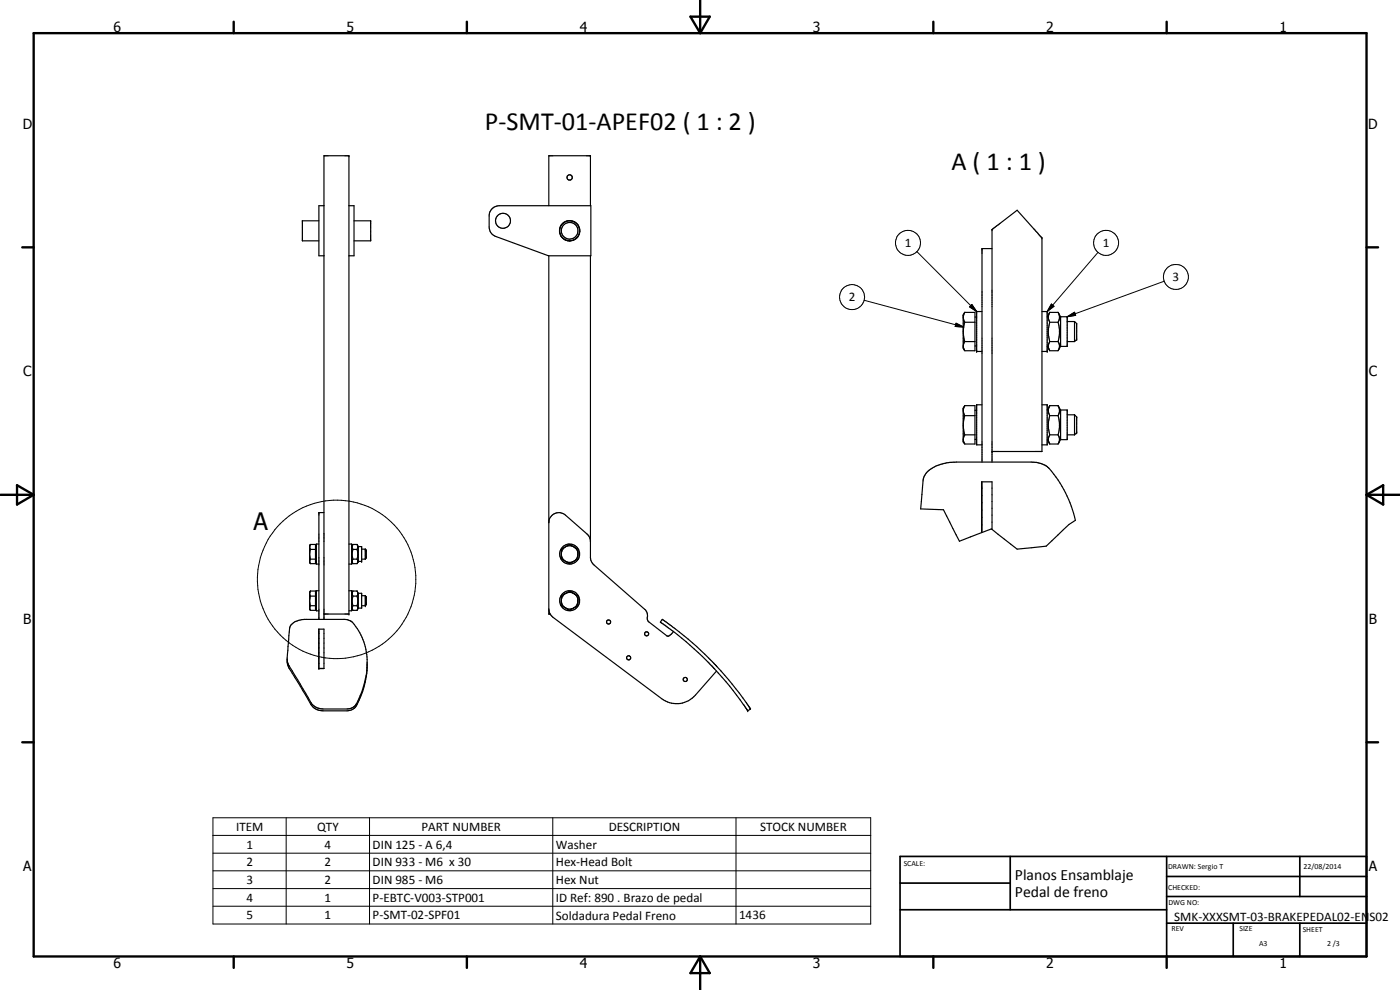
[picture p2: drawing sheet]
<svg xmlns="http://www.w3.org/2000/svg" width="420mm" height="297mm" viewBox="0 0 420 297" stroke-linecap="round" stroke-linejoin="round" font-family="sans-serif">
<g fill="none" stroke="#000" stroke-width=".35">
<path d="M95.7 66.3h-4.9v6h4.9M97.2 61.7h-1.5v15.1h1.5M104.7 61.7h1.5v15.1h-1.5M106.2 66.3h5v6h-5M147.7 62.6l1-.6 1.1-.3h27.5v15.1h-12.7l-15.8-5.8a3 3 0 0 1-2-2.9l.1-4.1zM164.7 61.7v-15h12.5v15M164.7 76.8v107.4h.4M168.2 70.5l.7 1M168.2 70.5l.8 1M168.9 71.5l1.1 .6 1.3 .2M169 71.5l1.1 .6 1.2 .1M170.4 66.3a3 3 0 0 0-2.3 3.8"/>
<path d="M170.8 66.3h.9M171.7 66.3l1.1 .5 .8 1M171.7 66.3a3.1 3.1 0 0 0-3.5 4.2M172.1 72.1l-.8 .2M172.1 72l-.8 .2M173.4 71l-1.3 1M173.6 67.8l.3 1.2-.3 1.7M173.6 67.8l.4 1.2-.2 1.3M173.6 70.6l-.5 .8-1 .7M177.2 76.8l.1 91.3 1 1.4 15.4 13.5 .6 1.1v1.7l.3 .7 5.6 4.3h.6l1.3-1.3M297.7 74.6h-3v64M289.5 93.7l-.4 .8v10l.4 .7"/>
<path d="M289.5 93.7a2.59 2.59 0 0 0 0 3M289.5 96.7a9.3 9.3 0 0 0 0 5.8M289.5 93.7h3.1v11.5h-3.1a2.35 2.35 0 0 1 0-2.7M289.5 96.7h3.1M292.6 95.1h.5M294.7 93.5h-1.6v12h1.6M312.7 93.5h1.6v12h-1.6M315 93.7h2.5M315 96.7h2.5M315 93.7l-.4 1.5 .4 1.5M315 96.7l-.4 2.9 .4 2.9M315 93.7l-.7 1.3"/>
<path d="M317.5 93.7a2.78 2.78 0 0 1 .3 2.4l-.3 .6M317.5 96.7l.3 1.1a10 10 0 0 1-.1 4.3l-.2 .4M317.5 93.7l.8 1.3M318.3 95h2v8.9h-2M318.3 95v8.9M320.3 96.5h2.2M322.5 96.5v6M322.5 96.5l.6 .6v4.8l-.6 .6M289.5 102.5h3.1M292.6 103.8h.5M314.3 103.9l.7 1.3M315 102.5h2.5"/>
<path d="M315 102.5l-.4 1.3 .4 1.4h2.5a2.35 2.35 0 0 0 0-2.7M318.3 103.9l-.7 1.3M320.3 102.5h2.2M289.5 121.7l-.4 .8v10l.4 .7M289.5 121.7h3.1v11.5h-3.1a2.32 2.32 0 0 1 0-2.7M289.5 121.7a2.66 2.66 0 0 0 0 3M289.5 124.7a9.1 9.1 0 0 0 0 5.8M289.5 124.7h3.1M289.5 130.5h3.1M292.6 123.1h.5M292.6 131.8h.5M294.7 121.5h-1.6v12h1.6"/>
<path d="M297.7 135.5h15v-64.1l-7.4-8.3-7.6 5.8v69.7M312.7 121.5h1.6v12h-1.6M314.3 131.9l.7 1.3M315 121.7h2.5M315 124.7h2.5M315 130.5h2.5M315 130.5l-.4 1.4 .4 1.3h2.5a2.35 2.35 0 0 0 0-2.7M315 121.7l-.4 1.5 .4 1.5M315 124.7a10 10 0 0 0 0 5.8M315 121.7l-.7 1.3M317.5 121.7a2.84 2.84 0 0 1 0 3M317.5 124.7l.5 2.2v1.4l-.5 2.2"/>
<path d="M317.5 121.7l.8 1.3M318.3 123h2v8.9h-2M318.3 123v8.9M318.3 131.9l-.7 1.3M320.3 130.5h2.2M320.3 124.5h2.2M322.5 124.5v6M322.5 124.5l.6 .6v4.7l-.6 .7M97.2 153.8h-1.5v32M164.7 156.8a3 3 0 0 1 1.8-2.7 3 3 0 0 1 3.2 .5l6.8 5.9 .7 1.6M278.3 141.5a13.2 13.2 0 0 1 8.7-2.9h22.5a8.5 8.5 0 0 1 4.6 1.3 33.3 33.3 0 0 1 8.6 16.2l-1.9 1.3-6.8 6.5-8.7 .9-7.6-6v-14.2h-3.1v15.2l-6.7 2.6-4.7-9.4-6.9-.3 .8-9 .3-.9zM294.6 146.2h.1"/>
<path d="M294.7 144.6v15.2l2.8-1.1 .2 .1M93.2 163.4l-.3 .7 .3 .7M93.2 167.8l-.3 .6 .3 .7h1.5v-5.7h-1.6l-.2 .3v5l.2 .4M93.2 177.3l-.3 .4v5.1l.2 .3M93.2 164.8l-.3 1.5 .3 1.5M93.2 164.8h1.5M93.2 177.3h1.5v5.8h-1.5a1.09 1.09 0 0 1 0-1.4M93.2 167.8h1.5M93.2 177.3l-.3 .8 .3 .8M93.2 178.9l-.3 1.4 .3 1.4M93.2 178.9h1.5M94.7 164.1h.2"/>
<path d="M94.7 168.4h.2M94.7 178.1h.2M95.7 163.2h-.8v6h.8M95.7 177.2h-.8v6.1h.8M104.7 163.2h.8v6h-.8M104.7 177.2h.8v6.1h-.8M105.5 168.4l.4 .7M105.9 164.8h1.2M105.9 167.8h1.2M105.9 167.8l-.2 .5 .2 .8h1.2M105.9 177.3h1.2M105.9 178.9h1.2"/>
<path d="M105.9 178.9l-.2 1.1 .2 1.7M105.9 163.4l-.2 .6 .2 .8M105.9 164.8l-.2 1.1 .2 1.9M105.9 177.3l-.2 .6 .2 1M105.9 177.3l-.4 .7M107.1 167.8a1.03 1.03 0 0 1 0 1.3M107.1 163.4a1.21 1.21 0 0 1 0 1.4M107.1 164.8a4.3 4.3 0 0 1 0 3M107.1 177.3a1.27 1.27 0 0 1 0 1.6M107.1 178.9a4.2 4.2 0 0 1 0 2.8M107.1 177.3l.1 .1M107.2 163.4h-1.3l-.4 .6"/>
<path d="M107.2 163.4l.3 .6M107.2 177.4l.3 .6M107.5 164h1v4.4h-1M107.5 178h1v4.5h-1M107.5 164v4.4M107.5 178v4.5M107.5 168.4l-.3 .7M108.5 167.8h1.1M108.5 164.8h1.1M108.5 178.7h1.1M109.6 164.8v3M109.6 178.7v3"/>
<path d="M109.6 164.8l.3 .3v2.3l-.3 .4M109.6 178.7l.3 .4v2.3l-.3 .3M168.5 166.2l.4 1.4 .8 .8M169.4 178.2l-.7 .9-.2 .7M169.7 168.4l.6 .3a.74 .74 0 0 0 1.2 .1l.7-.4M169.7 168.4l1 .3 1.5-.3M169.7 164l-1.2 .8-.1 2.8 1.3 .8M169.7 164l-.8 .8-.4 1M170.1 177.9l-1.6 .8-.1 2.9 1.9 1.2a.72 .72 0 0 0 1.2 0l1-.6M170.1 163.9l.9-.5 1.2 .7M170.1 163.9l-.4 .1M170.1 163.9l1.1-.2 1 .4"/>
<path d="M170.1 177.9l.9-.6 1.2 .8M170.1 177.9l.7-.2 1.4 .4M172.2 164.1l1.3 .7-.1 3-1.2 .6M172.2 164.1l.8 .8 .4 1M172.2 178.1l.3 .2M172.5 178.3l1 .6-.1 2.8-.9 .5M172.5 178.3l.8 .9 .1 .7M173.4 166.7l-.4 1-.8 .7M173.5 165.9l-.1 .4M173.5 180l-.1 .3M86.2 197.8l.5 1.9 7.2 11.9 1.3 .8 1.2 .3h8.2a3.4 3.4 0 0 0 2.4-1.5 27.6 27.6 0 0 0 3.2-11.7M87.3 187.5a5.5 5.5 0 0 1 4.1-1.7h12.1a3.6 3.6 0 0 1 3.3 2.2 21.1 21.1 0 0 1 2.1 19.3l-1.3 3.2a3.5 3.5 0 0 1-3.4 2.8l-7.5-.1a4 4 0 0 1-3.4-1.8l-5.6-9.4a6.6 6.6 0 0 1-1.4-5.7l.6-7.7z"/>
<path d="M93.2 181.7h1.5M94.7 182.4h.2M95.7 188.8h1.5v11.8h-1.5zM95.7 189.6h.1M95.7 188.8v11.8M97.2 184.2h7.5v-137.5h-7.5v139.1M105.5 182.5l.4 .6M105.9 181.7h1.2M105.9 181.7l-.2 .6 .2 .8h1.2a1.09 1.09 0 0 0 0-1.4M107.5 182.5l-.3 .6M108.5 181.7h1.1M164.7 182.8l.4 1.5"/>
<path d="M165.1 184.3l.8 .9 32.7 24.4a7.5 7.5 0 0 0 10.1-1l6.3-7.3M168.5 180.2a2.51 2.51 0 0 0 1.4 2.3 2.51 2.51 0 0 0 2.6-.3M173.4 180.7l-.4 1-.5 .5M198.2 186.7h.1M198.2 186.7l7.7 5.8 4.9 4.5 3.4 3.4a99.2 99.2 0 0 1 9.1 11.3l1.1 1.4M198.7 185.8l-.5 .8M198.7 185.8h.1M198.8 185.8l2.3 1.7a94 94 0 0 1 13.4 11.8l.5 .5a105.2 105.2 0 0 1 9.1 11.3l1.1 1.6M224.4 213.1v.1M225.2 212.7h.1M225.2 212.7l-.8 .5"/>
<circle cx="171" cy="53.3" r=".8"/>
<circle cx="151" cy="66.3" r="2.25"/>
<circle cx="171" cy="69.2" r="2.51"/>
<circle cx="171" cy="166.2" r="2.99"/>
<circle cx="171" cy="180.2" r="3"/>
<circle cx="182.7" cy="186.6" r=".63"/>
<circle cx="188.7" cy="197.4" r=".62"/>
<circle cx="194.1" cy="190.2" r=".62"/>
<circle cx="205.6" cy="203.9" r=".62"/>
</g>
<g fill="#000">
<circle cx="104.7" cy="46.7" r=".18"/>
<circle cx="177.2" cy="46.7" r=".18"/>
<circle cx="297.7" cy="68.9" r=".18"/>
<circle cx="312.7" cy="71.4" r=".18"/>
<circle cx="289.1" cy="94.5" r=".18"/>
<circle cx="318.3" cy="95" r=".18"/>
<circle cx="320.3" cy="95" r=".18"/>
<circle cx="293.1" cy="105.5" r=".18"/>
<circle cx="314.3" cy="105.5" r=".18"/>
<circle cx="323.1" cy="101.9" r=".18"/>
<circle cx="289.1" cy="132.5" r=".18"/>
<circle cx="289.1" cy="122.5" r=".18"/>
<circle cx="297.7" cy="135.5" r=".18"/>
<circle cx="323.1" cy="125.1" r=".18"/>
<circle cx="323.1" cy="129.8" r=".18"/>
<circle cx="92.9" cy="163.7" r=".18"/>
<circle cx="107.5" cy="168.4" r=".18"/>
<circle cx="108.5" cy="168.4" r=".18"/>
<circle cx="109.6" cy="164.8" r=".18"/>
<circle cx="109.9" cy="179.1" r=".18"/>
<circle cx="104.7" cy="184.2" r=".18"/>
<circle cx="109.6" cy="181.7" r=".18"/>
<circle cx="95.7" cy="200.6" r=".18"/>
<circle cx="224.4" cy="213.2" r=".18"/>
</g>
<g fill="none" stroke="#000" stroke-width=".71">
<path d="M10.1 9.9h400v277.1h-400zM70.1 6.5v3.4M140.1 6.5v3.4M207.2 5h5.8l-2.9 4.9zM210.1 0v9.9M280.1 6.5v3.4M350.1 6.5v3.4M6.7 74.2h3.4M410.1 74.2h3.5M.1 148.5h10M5.1 145.6l5 2.9-5 2.9zM410.1 148.5h10"/>
<path d="M410.1 148.5l5-2.9v5.8zM6.7 222.7h3.4M410.1 222.7h3.5M70.1 287v3.4M140.1 287v3.4M210.1 287v10M210.1 287l2.9 5h-5.8zM280.1 287v3.4M350.1 287v3.4"/>
</g>
<path d="M270.1 257h140v30h-140zM303.2 257v16M350.1 257v30M390.1 257v12M270.1 265h33.1M270.1 273h80M350.1 277h60M350.1 269h60M350.1 263h60M370.1 277v10M390.1 277v10" fill="none" stroke="#000" stroke-width=".51"/>
<g fill="none" stroke="#000" stroke-width=".3">
<path d="M275.2 75.5l17.9 18M329.5 75.7l-15.2 17.8M259.3 90.1l29.9 8M286.9 97l2.3 1.1-2.5-.1zM291.7 91.4l1.4 2.1-2.1-1.4zM315.5 91.2l.8 .7-2 1.6zM320.3 95l2.2-1.3 .3 .9zM349.4 84.4l-29.1 10.6M63.9 245.4h197.4v31.8h-197.4zM63.9 250.7h197.4M63.9 256h197.4M85.9 245.4v31.8"/>
<path d="M110.9 245.4v31.8M165.9 245.4v31.8M220.9 245.4v31.8M63.9 261.3h197.4M63.9 266.6h197.4M63.9 271.9h197.4"/>
<circle cx="272.5" cy="72.9" r="3.8"/>
<circle cx="332" cy="72.9" r="3.7"/>
<circle cx="255.7" cy="89.1" r="3.8"/>
<circle cx="352.9" cy="83.1" r="3.8"/>
<circle cx="101" cy="173.8" r="23.8"/>
</g>
<path d="M286.9 97l2.3 1.1-2.5-.1zM291.7 91.4l1.4 2.1-2.1-1.4zM315.5 91.2l.8 .7-2 1.6zM320.3 95l2.2-1.3 .3 .9z" fill="#000"/>
<g font-size="7.9">
<text x="145.5" y="38.9">P-SMT-01-APEF02 ( 1 : 2 )</text>
<text x="285.6" y="50.9">A ( 1 : 1 )</text>
</g>
<text font-size="7.2" x="76.1" y="158.9">A</text>
<g font-size="4.7">
<text x="304.6" y="263.9">Planos Ensamblaje</text>
<text x="304.6" y="269.3">Pedal de freno</text>
</g>
<g font-size="4.2">
<text x="34" y="9.6">6</text>
<text x="104" y="9.6">5</text>
<text x="174" y="9.6">4</text>
<text x="244" y="9.6">3</text>
<text x="314" y="9.6">2</text>
<text x="384" y="9.6">1</text>
<text x="6.8" y="38.7">D</text>
<text x="410.6" y="38.7">D</text>
<text x="7" y="112.9">C</text>
<text x="410.8" y="112.9">C</text>
<text x="7" y="187.1">B</text>
<text x="410.8" y="187.1">B</text>
<text x="7" y="261.4">A</text>
<text x="410.8" y="261.4">A</text>
<text x="34" y="290.4">6</text>
<text x="104" y="290.4">5</text>
<text x="174" y="290.4">4</text>
<text x="244" y="290.4">3</text>
<text x="314" y="290.4">2</text>
<text x="384" y="290.4">1</text>
</g>
<g font-size="3.9">
<text x="271.5" y="74.1">1</text>
<text x="331" y="74.1">1</text>
<text x="351.9" y="84.4">3</text>
<text x="254.7" y="90.4">2</text>
<text x="70.9" y="249.3">ITEM</text>
<text x="95.2" y="249.3">QTY</text>
<text x="126.5" y="249.3">PART NUMBER</text>
<text x="182.7" y="249.3">DESCRIPTION</text>
<text x="228.1" y="249.3">STOCK NUMBER</text>
<text x="73.9" y="254.6">1</text>
<text x="97.4" y="254.6">4</text>
<text x="111.8" y="254.6">DIN 125 - A 6,4</text>
<text x="166.8" y="254.7">Washer</text>
<text x="73.9" y="259.9">2</text>
<text x="97.4" y="259.9">2</text>
<text x="111.8" y="259.9">DIN 933 - M6 x 30</text>
<text x="166.8" y="260">Hex-Head Bolt</text>
<text x="73.9" y="265.2">3</text>
<text x="97.4" y="265.2">2</text>
<text x="111.8" y="265.2">DIN 985 - M6</text>
<text x="166.8" y="265.2">Hex Nut</text>
<text x="73.9" y="270.5">4</text>
<text x="73.9" y="275.8">5</text>
<text x="97.4" y="270.6">1</text>
<text x="97.4" y="275.8">1</text>
<text x="111.8" y="270.6">P-EBTC-V003-STP001</text>
<text x="111.8" y="275.8">P-SMT-02-SPF01</text>
<text x="166.8" y="270.6">ID Ref: 890 . Brazo de pedal</text>
<text x="166.8" y="275.9">Soldadura Pedal Freno</text>
<text x="221.8" y="275.8">1436</text>
<text x="352.4" y="276.3">SMK-XXXSMT-03-BRAKEPEDAL02-ENS02</text>
</g>
<g font-size="2.4">
<text x="271.2" y="259.7">SCALE:</text>
<text x="350.6" y="260.7">DRAWN: Sergio T</text>
<text x="391.2" y="260.6">22/08/2014</text>
<text x="350.6" y="267">CHECKED:</text>
<text x="350.6" y="271.4">DWG NO:</text>
<text x="351.6" y="279.3">REV</text>
<text x="372" y="279.4">SIZE</text>
<text x="391" y="279.6">SHEET</text>
<text x="377.9" y="283.8">A3</text>
<text x="398.3" y="283.8">2 /3</text>
</g>
</svg>
